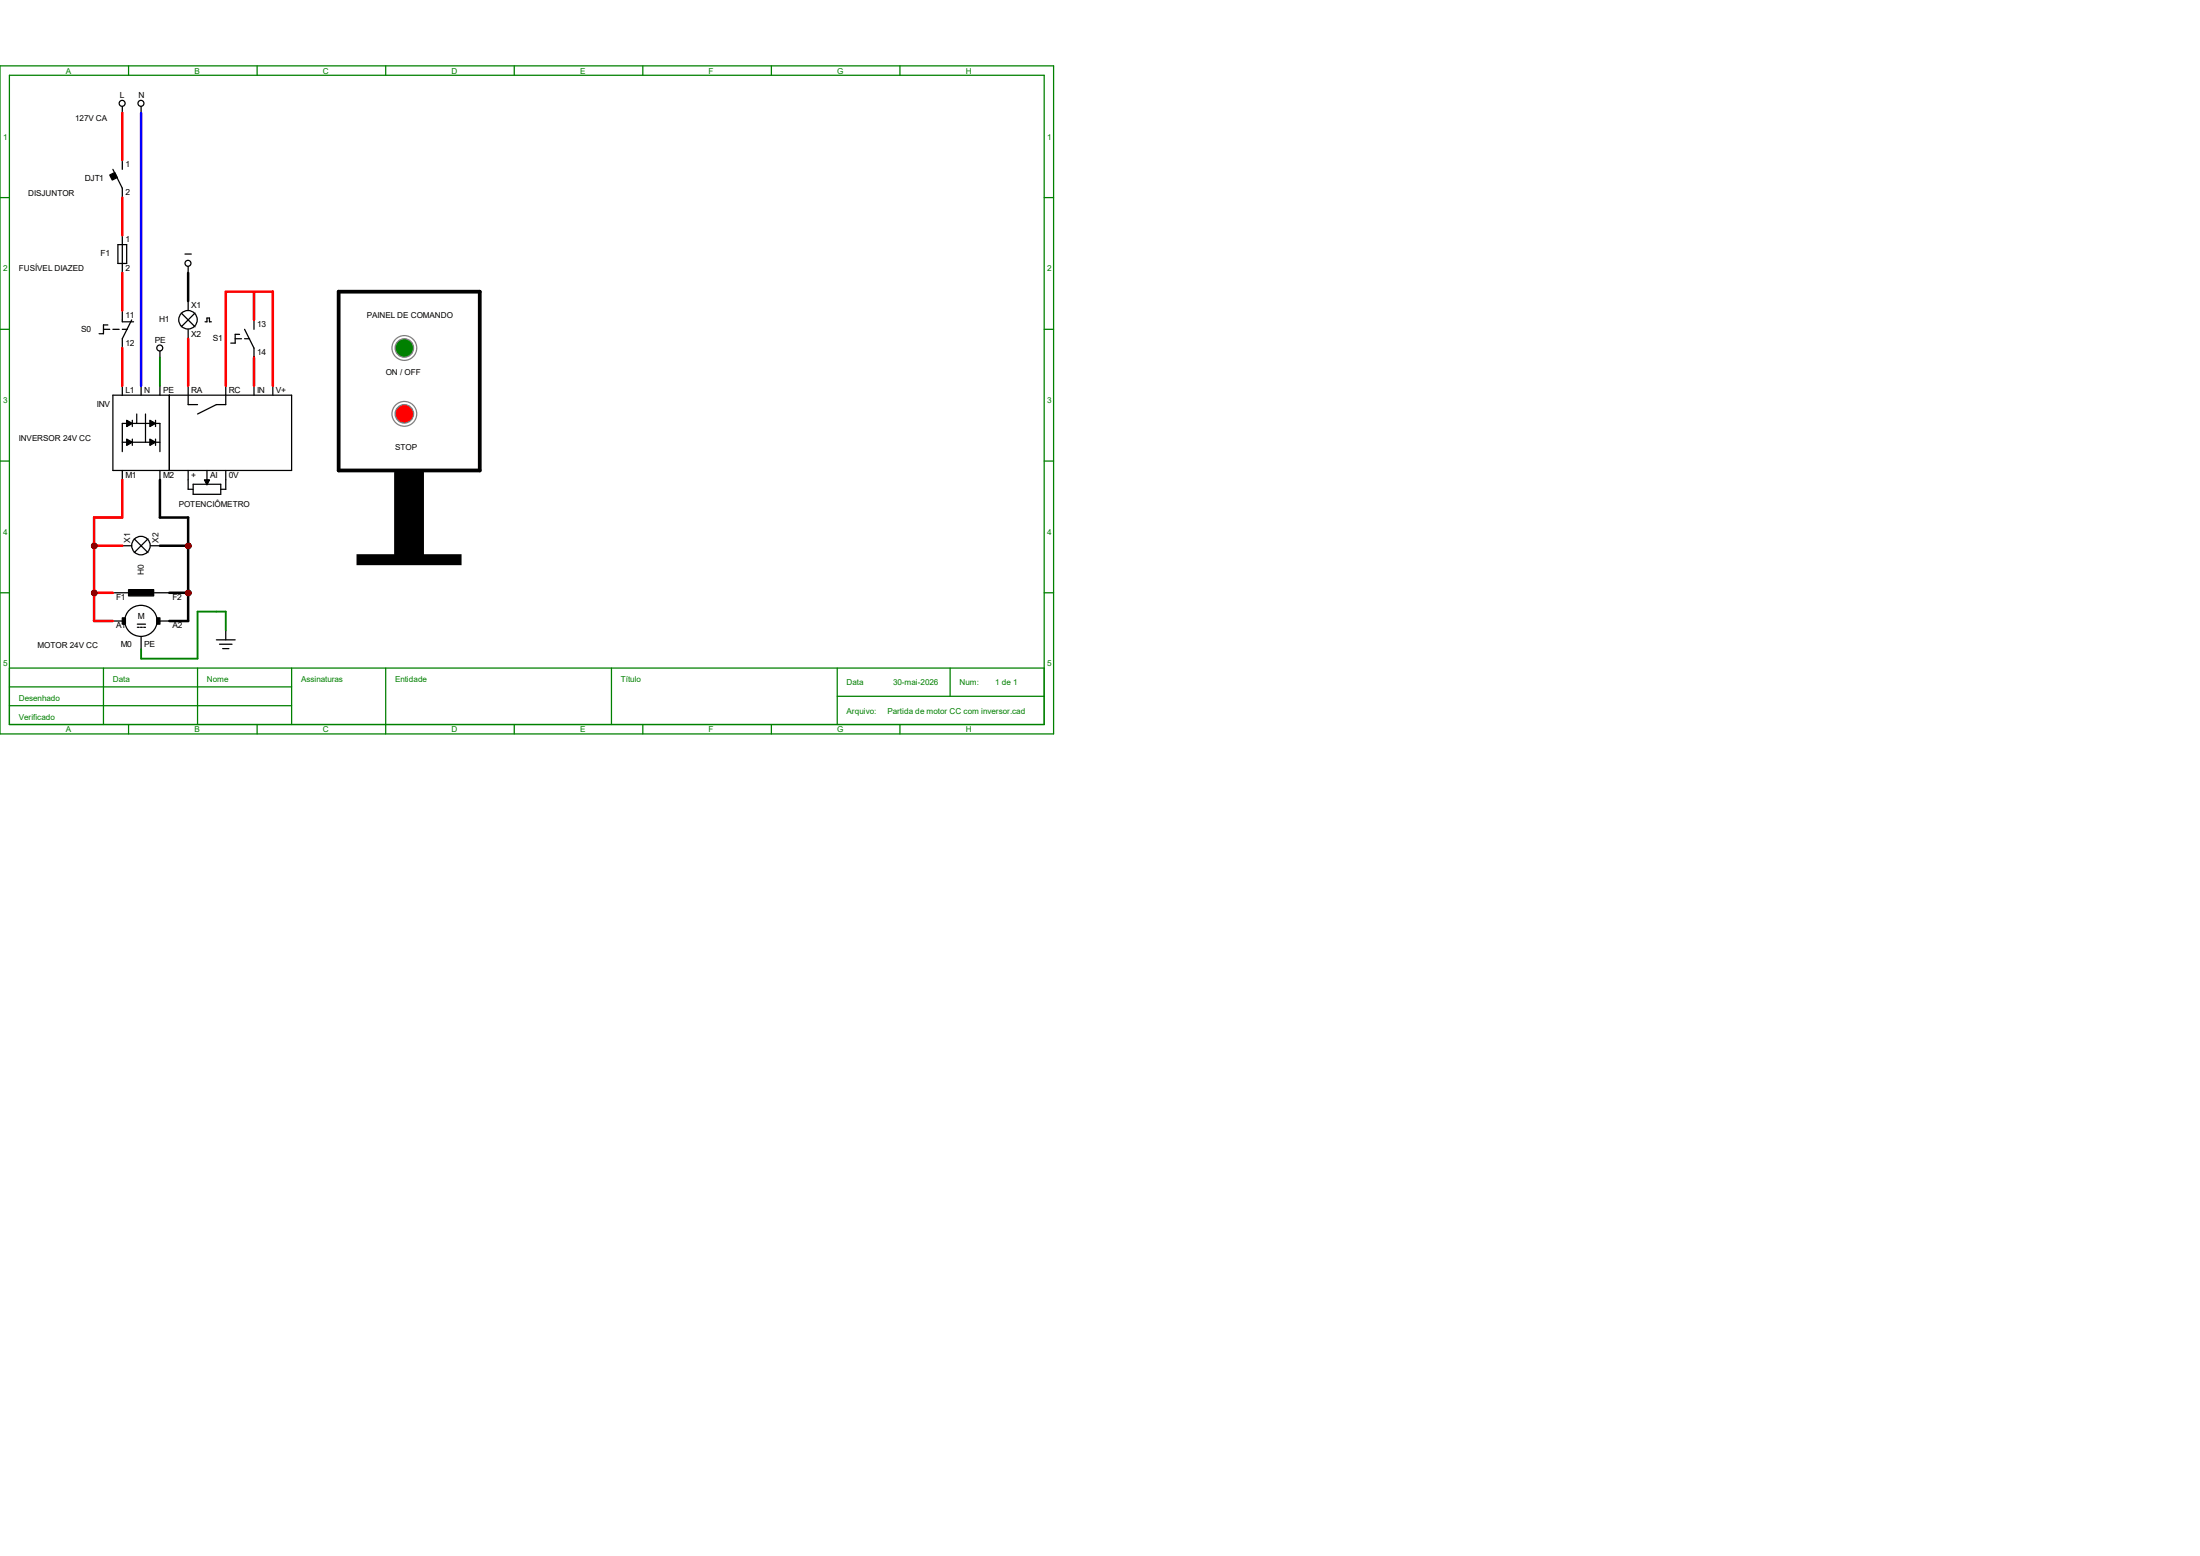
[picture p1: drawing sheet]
<svg xmlns="http://www.w3.org/2000/svg" width="297mm" height="210mm" viewBox="0 0 297 210" stroke-linecap="round" stroke-linejoin="round" font-family="sans-serif">
<g fill="none" stroke="#008000" stroke-width=".17">
<path d="M0 8.9h142.2v90.2h-142.2zM1.3 10.2h139.7v87.6h-139.7zM17.4 8.9v1.3M34.7 8.9v1.3M52.1 8.9v1.3M69.4 8.9v1.3M86.8 8.9v1.3M104.1 8.9v1.3M121.5 8.9v1.3M0 26.7h1.3M141 26.7h1.2M0 44.4h1.3"/>
<path d="M141 44.4h1.2M0 62.2h1.3M141 62.2h1.2M0 80h1.3M1.3 90.2h139.7M1.3 92.7h38.1M1.3 95.2h38.1M14 90.2v7.6M17.4 97.8v1.3M26.7 90.2v7.6M34.7 97.8v1.3M39.4 90.2v7.6"/>
<path d="M52.1 90.2v8.9M69.4 97.8v1.3M82.5 90.2v7.6M86.8 97.8v1.3M104.1 97.8v1.3M113 94h28M113 90.2v7.6M121.5 97.8v1.3M128.3 90.2v3.8M141 80h1.2"/>
</g>
<g fill="none" stroke="#000" stroke-width=".17">
<path d="M16.5 14.4v.8M19 14.4v.8M15.2 22.9l1.3 2.5v1.3M15.9 33h1.2v2.6h-1.2zM16.5 21.6v1.3M16.5 31.7v5.1M25 34.3h.8M25.4 36v.8M14 44.4h.8M14.6 43.9h-.6v1.1h-.6M15.2 53.3h24.2v10.2h-24.2zM15.2 44.4h.9"/>
<path d="M16.5 41.9v1.5h1.5M16.5 52.1v1.2M16.5 59.7h5.1M16.5 44.4h.7M17.8 43.2l-1.3 2.5v1.3M17.9 56.7v.9M17.9 59.3v.8M18.5 55.9v1.2M19 52.1v1.2M19.6 55.9v3.8M21 56.7v.9M21 59.3v.8"/>
<path d="M21.6 52.1v1.2M22.9 53.3v10.2M24.5 42.2l1.8 1.9M25.4 40.6v1.3M25.4 44.4v1.3M25.4 52.1v2.5h1.3M26.3 42.2l-1.8 1.9M27.7 43.4h.2v-.5h.4v.5h.2M30.5 52.1v2.5h-1.3l-2.5 1.3M31.7 45.7h.9M32.3 45.1h-.6v1.2h-.5M33 44.4l1.3 2.6v1.3"/>
<path d="M33 45.7h.7M34.3 43.2v1.2M34.3 52.1v1.2M36.8 52.1v1.2M16.5 61v-3.9h5.1v3.9M16.5 63.5v1.3M16.5 73.7h1.3M18.1 72.7l1.9 1.9M20 72.7l-1.9 1.9M20.3 73.7h1.3M21.6 63.5v1.3M25.4 63.5v2.5h.7"/>
<path d="M26.1 65.4h3.7v1.3h-3.7zM27.9 63.5v1.9M30.5 63.5v2.5h-.7M15.2 83.8h1.3M15.2 80h2.2M17.5 82.3a2.16 2.16 0 0 1 3.1 0 2.16 2.16 0 0 1 0 3 2.16 2.16 0 0 1-3.1 0 2.04 2.04 0 0 1 0-3zM18.5 84.2h1.1M18.5 84.7h.3M19 84.7h.2M19 85.9v1.7M19.4 84.7h.2M20.7 80h2.2"/>
<path d="M21.6 83.8h1.3M29.2 86.4h2.5M29.6 87h1.7M30.1 87.5h.8M30.5 85.1v1.3"/>
<circle cx="16.5" cy="13.9" r=".4"/>
<circle cx="19" cy="13.9" r=".4"/>
<circle cx="25.4" cy="35.5" r=".4"/>
<circle cx="25.4" cy="43.2" r="1.25"/>
<circle cx="19" cy="73.6" r="1.25"/>
</g>
<g fill="#000" stroke="#000" stroke-width=".17">
<path d="M14.8 23.6l.7-.3 .3 .7-.6 .3z" fill-rule="evenodd"/>
<path d="M17.1 56.7l.8 .4-.8 .5z" fill-rule="evenodd"/>
<path d="M17.1 59.3l.8 .4-.8 .4z" fill-rule="evenodd"/>
<path d="M20.2 56.7l.8 .4-.8 .5z" fill-rule="evenodd"/>
<path d="M20.2 59.3l.8 .4-.8 .4z" fill-rule="evenodd"/>
<path d="M17.4 79.6h3.3v.8h-3.3z" fill-rule="evenodd"/>
<path d="M27.6 64.8h.7l-.4 .6z" fill-rule="evenodd"/>
<path d="M16.5 83.4h.4v.8h-.4z" fill-rule="evenodd"/>
<path d="M21.2 83.4h.4v.8h-.4z" fill-rule="evenodd"/>
</g>
<g fill="#f00" stroke="#800000" stroke-width=".17">
<circle cx="12.7" cy="80" r=".28"/>
<circle cx="12.7" cy="73.7" r=".28"/>
<circle cx="25.4" cy="73.7" r=".28"/>
<circle cx="25.4" cy="80" r=".28"/>
</g>
<g fill="none" stroke="#000" stroke-width=".17">
<path d="M21.6 47.4v.9"/>
<circle cx="21.6" cy="47" r=".4"/>
</g>
<circle cx="54.6" cy="47" r="1.67" fill="none" stroke="#808080" stroke-width=".17"/>
<circle cx="54.6" cy="47" r="1.25" fill="#008000" stroke="#808080" stroke-width=".17"/>
<circle cx="54.6" cy="55.9" r="1.67" fill="none" stroke="#808080" stroke-width=".17"/>
<circle cx="54.6" cy="55.9" r="1.25" fill="#f00" stroke="#808080" stroke-width=".17"/>
<path d="M45.7 39.4h19.1v24.1h-19.1z" fill="none" stroke="#000" stroke-width=".51"/>
<g fill="#000" stroke="#000" stroke-width=".25">
<path d="M53.3 63.5h3.8v11.4h-3.8z" fill-rule="evenodd"/>
<path d="M48.3 74.9h13.9v1.3h-13.9z" fill-rule="evenodd"/>
</g>
<g fill="#f00" stroke="#800000" stroke-width=".34">
<circle cx="12.7" cy="80" r=".28"/>
<circle cx="12.7" cy="73.7" r=".28"/>
<circle cx="25.4" cy="73.7" r=".28"/>
<circle cx="25.4" cy="80" r=".28"/>
</g>
<path d="M16.5 15.2v6.4M16.5 26.7v5M16.5 36.8v5.1M34.3 39.4v3.8M16.5 47v5.1M25.4 45.7v6.4M30.5 52.1v-12.7h6.3v12.7M34.3 48.3v3.8M12.7 73.7h3.8M16.5 64.8v5h-3.8v14h2.5M12.7 80h2.5" fill="none" stroke="#f00" stroke-width=".34"/>
<path d="M25.4 36.8v3.8M21.6 64.8v5h3.8v14h-2.5M21.6 73.7h3.8M22.9 80h2.5" fill="none" stroke="#000" stroke-width=".34"/>
<path d="M21.6 48.3v3.8M30.5 85.1v-2.6h-3.8v6.4h-7.7v-1.3" fill="none" stroke="#008000" stroke-width=".25"/>
<path d="M19 15.2v36.9" fill="none" stroke="#00f" stroke-width=".34"/>
<g fill="#800000" stroke="#800000" stroke-width=".34">
<circle cx="12.7" cy="80" r=".28"/>
<circle cx="12.7" cy="73.7" r=".28"/>
<circle cx="25.4" cy="73.7" r=".28"/>
<circle cx="25.4" cy="80" r=".28"/>
</g>
<g font-size="1.1" fill="#008000">
<text x="8.9" y="9.9">A</text>
<text x="26.2" y="9.9">B</text>
<text x="43.6" y="9.9">C</text>
<text x="61" y="9.9">D</text>
<text x="78.3" y="9.9">E</text>
<text x="95.7" y="9.9">F</text>
<text x="113" y="9.9">G</text>
<text x="130.4" y="9.9">H</text>
<text x=".4" y="18.8">1</text>
<text x="141.4" y="18.8">1</text>
<text x=".4" y="36.6">2</text>
<text x="141.4" y="36.6">2</text>
<text x=".4" y="54.4">3</text>
<text x="141.4" y="54.4">3</text>
<text x=".4" y="72.2">4</text>
<text x="141.4" y="72.2">4</text>
<text x=".4" y="90">5</text>
<text x="141.4" y="90">5</text>
<text x="2.5" y="94.6">Desenhado</text>
<text x="15.2" y="92.1">Data</text>
<text x="27.9" y="92.1">Nome</text>
<text x="40.6" y="92.1">Assinaturas</text>
<text x="53.3" y="92.1">Entidade</text>
<text x="83.8" y="92.1">Título</text>
<text x="114.3" y="92.5">Data</text>
<text x="120.6" y="92.5">30-mai-2026</text>
<text x="129.5" y="92.5">Num:</text>
<text x="134.4" y="92.5">1 de 1</text>
<text x="2.5" y="97.2">Verificado</text>
<text x="8.9" y="98.8">A</text>
<text x="26.2" y="98.8">B</text>
<text x="43.6" y="98.8">C</text>
<text x="61" y="98.8">D</text>
<text x="78.3" y="98.8">E</text>
<text x="95.7" y="98.8">F</text>
<text x="113" y="98.8">G</text>
<text x="114.3" y="96.3">Arquivo:</text>
<text x="119.8" y="96.3">Partida de motor CC com inversor.cad</text>
<text x="130.4" y="98.8">H</text>
</g>
<g font-size="1.1">
<text x="10.2" y="16.3">127V CA</text>
<text x="16.2" y="13.3">L</text>
<text x="18.7" y="13.3">N</text>
<text x="16.9" y="22.6">1</text>
<text x="3.8" y="26.5">DISJUNTOR</text>
<text x="11.5" y="24.4">DJT1</text>
<text x="16.9" y="26.4">2</text>
<text x="13.6" y="34.6">F1</text>
<text x="16.9" y="32.7">1</text>
<text x="2.5" y="36.6">FUSÍVEL DIAZED</text>
<text x="16.9" y="36.5">2</text>
<text x="25.8" y="41.6">X1</text>
<text x="11" y="44.7">S0</text>
<text x="16.9" y="42.9">11</text>
<text x="16.9" y="46.7">12</text>
<text x="20.9" y="46.3">PE</text>
<text x="21.5" y="43.5">H1</text>
<text x="25.8" y="45.4">X2</text>
<text x="28.7" y="46">S1</text>
<text x="34.7" y="44.2">13</text>
<text x="34.7" y="48">14</text>
<text x="49.5" y="43">PAINEL DE COMANDO</text>
<text x="16.9" y="53">L1</text>
<text x="19.5" y="53">N</text>
<text x="22" y="53">PE</text>
<text x="25.8" y="53">RA</text>
<text x="30.9" y="53">RC</text>
<text x="34.7" y="53">IN</text>
<text x="37.3" y="53">V+</text>
<text x="52.1" y="50.6">ON / OFF</text>
<text x="2.5" y="59.5">INVERSOR 24V CC</text>
<text x="13.1" y="54.9">INV</text>
<text x="16.9" y="64.5">M1</text>
<text x="22" y="64.5">M2</text>
<text x="25.8" y="64.5">+</text>
<text x="28.4" y="64.5">AI</text>
<text x="30.9" y="64.5">0V</text>
<text x="53.3" y="60.7">STOP</text>
<text x="24.1" y="68.4">POTENCIÔMETRO</text>
<text x="17.6" y="73.2" transform="rotate(-90 17.6 73.2)">X1</text>
<text x="19.4" y="77.6" transform="rotate(-90 19.4 77.6)">H0</text>
<text x="21.4" y="73.2" transform="rotate(-90 21.4 73.2)">X2</text>
<text x="15.7" y="81">F1</text>
<text x="18.6" y="83.5">M</text>
<text x="23.3" y="81">F2</text>
<text x="5.1" y="87.4">MOTOR 24V CC</text>
<text x="15.7" y="84.8">A1</text>
<text x="16.3" y="87.3">M0</text>
<text x="19.5" y="87.3">PE</text>
<text x="23.3" y="84.8">A2</text>
</g>
</svg>
